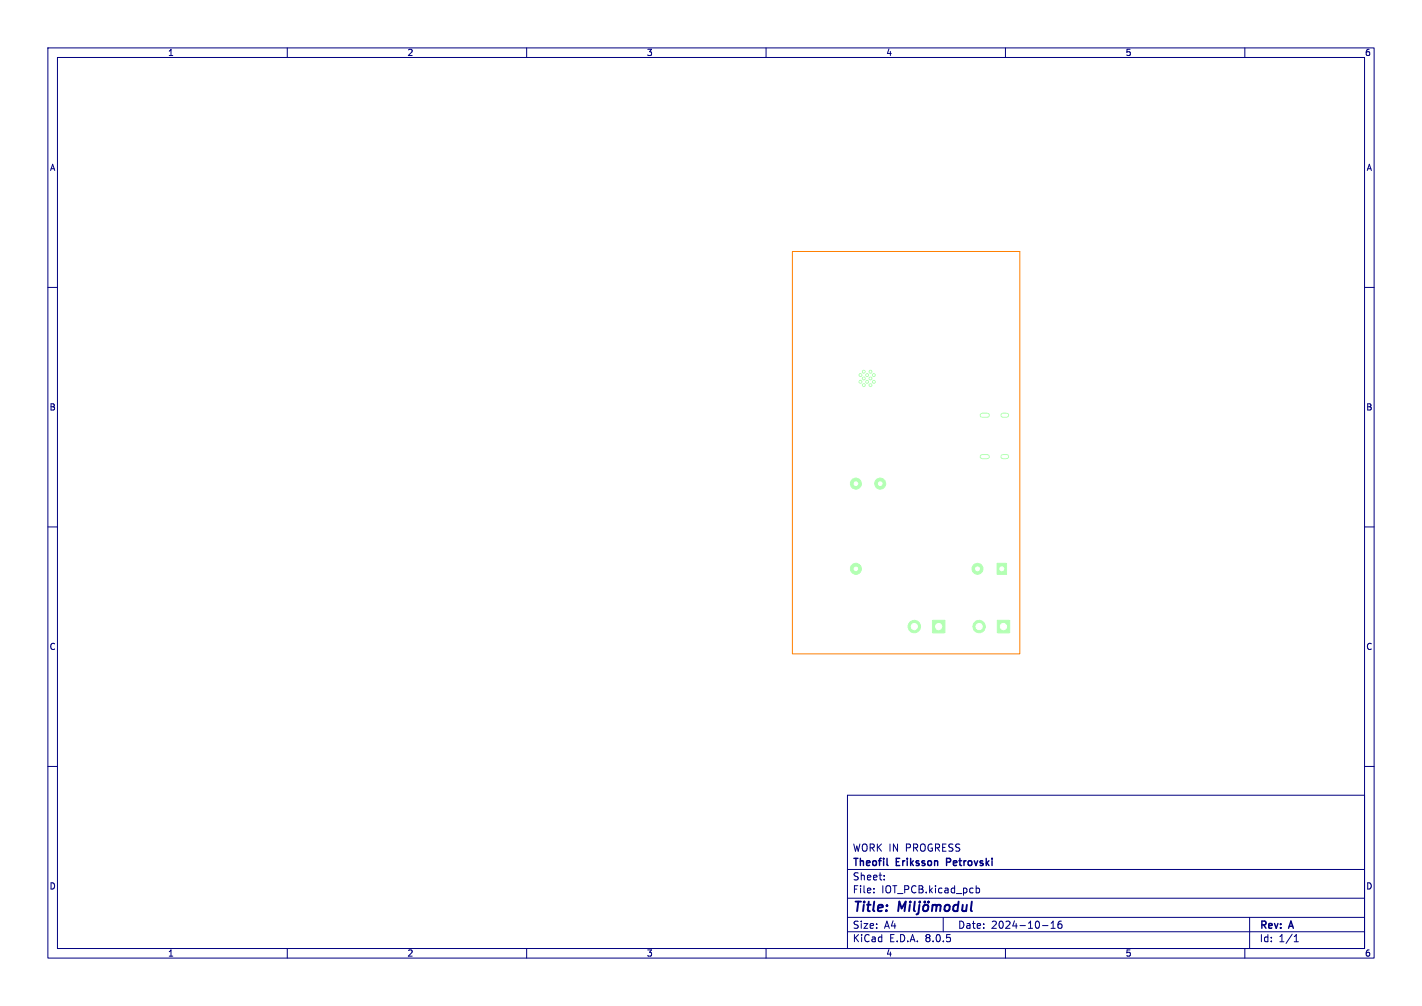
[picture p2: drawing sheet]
<svg xmlns="http://www.w3.org/2000/svg" width="297mm" height="210mm" viewBox="0 0 297 210" stroke-linecap="round" stroke-linejoin="round" font-family="sans-serif">
<path d="M205.1 86.7h1.1M205.1 95.3h1.1M209.5 86.7h.8M209.5 95.3h.8" fill="none" stroke="#b3ffb3" stroke-width="1.1"/>
<g fill="#b3ffb3" stroke="#b3ffb3" stroke-width=".21">
<path d="M208.2 117.6h2v2.3h-2z"/>
<path d="M194.7 129.5h2.6v2.6h-2.6z"/>
<path d="M208.3 129.5h2.6v2.6h-2.6z"/>
<circle cx="180.4" cy="77.6" r=".3"/>
<circle cx="181.8" cy="77.6" r=".3"/>
<circle cx="179.7" cy="78.3" r=".3"/>
<circle cx="181.1" cy="78.3" r=".3"/>
<circle cx="182.5" cy="78.3" r=".3"/>
<circle cx="180.4" cy="79" r=".3"/>
<circle cx="181.8" cy="79" r=".3"/>
<circle cx="179.7" cy="79.7" r=".3"/>
<circle cx="181.1" cy="79.7" r=".3"/>
<circle cx="182.5" cy="79.7" r=".3"/>
<circle cx="180.4" cy="80.4" r=".3"/>
<circle cx="181.8" cy="80.4" r=".3"/>
<circle cx="204.2" cy="118.7" r="1.15"/>
<circle cx="178.8" cy="118.7" r="1.15"/>
<circle cx="178.8" cy="101" r="1.15"/>
<circle cx="183.8" cy="101" r="1.15"/>
<circle cx="191" cy="130.8" r="1.3"/>
<circle cx="204.5" cy="130.8" r="1.3"/>
</g>
<g fill="#fff" stroke="#fff" stroke-width=".21">
<circle cx="206.2" cy="88.1" r=".33"/>
<circle cx="206.2" cy="93.9" r=".33"/>
<circle cx="180.4" cy="77.6" r=".1"/>
<circle cx="181.8" cy="77.6" r=".1"/>
<circle cx="179.7" cy="78.3" r=".1"/>
<circle cx="181.1" cy="78.3" r=".1"/>
<circle cx="182.5" cy="78.3" r=".1"/>
<circle cx="180.4" cy="79" r=".1"/>
<circle cx="181.8" cy="79" r=".1"/>
<circle cx="179.7" cy="79.7" r=".1"/>
<circle cx="181.1" cy="79.7" r=".1"/>
<circle cx="182.5" cy="79.7" r=".1"/>
<circle cx="180.4" cy="80.4" r=".1"/>
<circle cx="181.8" cy="80.4" r=".1"/>
<circle cx="209.2" cy="118.7" r=".4"/>
<circle cx="204.2" cy="118.7" r=".4"/>
<circle cx="178.8" cy="118.7" r=".38"/>
<circle cx="178.8" cy="101" r=".38"/>
<circle cx="183.8" cy="101" r=".38"/>
<circle cx="196" cy="130.8" r=".65"/>
<circle cx="191" cy="130.8" r=".65"/>
<circle cx="209.6" cy="130.8" r=".65"/>
<circle cx="204.5" cy="130.8" r=".65"/>
</g>
<path d="M205.1 86.7h1.1M205.1 95.3h1.1M209.5 86.7h.8M209.5 95.3h.8" fill="none" stroke="#fff" stroke-width=".65"/>
<g fill="none" stroke="#000080" stroke-width=".21">
<path d="M10 10h277v190h-277zM12 12h273v186h-273zM60 10v2M110 10v2M160 10v2M210 10v2M260 10v2M10 60h2M285 60h2M10 110h2M285 110h2M10 160h2"/>
<path d="M285 160h2M177 166h108v32h-108zM60 198v2M110 198v2M160 198v2M177 194.5h108M177 191.5h108M177 187.5h108M177 181.5h108M182.5 186.3v.1M182.5 185.5v.1M184.7 183.6v.1"/>
<path d="M184.7 182.8v.1M197 191.5v3M203.9 184.9v1.5M203.9 185.5l.4-.1 .3 .3-.1 .6h-.6M210 198v2M217.7 193.2h1.2M219.5 193.8h.9M219.5 192.7l.5-.4v1.5M221.7 192.3l-.5 .1a1.01 1.01 0 0 0 0 1.4l.5-.1 .1-.5-.3-.3h-.3l-.2 .3M260 198v2M261 191.5v6.5M270.3 196.6h.9"/>
<path d="M270.3 195.5l.4-.4v1.5"/>
</g>
<path d="M197.7 180h.6M198.3 179.2h-.6v1.5M185.3 180.6l.2 .1" fill="none" stroke="#000080" stroke-width=".3"/>
<path d="M165.5 52.5h47.5v84h-47.5z" fill="none" stroke="#ff8000" stroke-width=".21"/>
<g font-size="2.8" fill="#000080">
<text x="178" y="190.9">Title:</text>
<text x="187.7" y="190.9">Miljömodul</text>
</g>
<g font-size="2.1" fill="#000080">
<text x="178" y="178">WORK IN</text>
<text x="189.2" y="178">PROGRESS</text>
<text x="178" y="184">Sheet:</text>
<text x="178" y="181.2">Theofil</text>
<text x="187.2" y="181.2">Eriksson</text>
<text x="198.3" y="181.2">Petrovski</text>
<text x="178" y="186.7">File:</text>
<text x="184.1" y="186.7">IOT_PCB.kicad_pcb</text>
<text x="178" y="196.9">KiCad</text>
<text x="178" y="194.1">Size:</text>
<text x="184.7" y="194.1">A4</text>
<text x="185.7" y="196.9">E.D.A.</text>
<text x="193.3" y="196.9">8.0.5</text>
<text x="200" y="194.1">Date:</text>
<text x="207" y="194.1">2024-10-16</text>
<text x="263" y="194.3">Rev:</text>
<text x="263" y="196.9">Id:</text>
<text x="267.1" y="196.9">1/1</text>
<text x="269.4" y="194.3">A</text>
</g>
<g font-size="1.8" fill="#000080">
<text x="35" y="11.9">1</text>
<text x="85" y="11.9">2</text>
<text x="135" y="11.9">3</text>
<text x="185" y="11.9">4</text>
<text x="235" y="11.9">5</text>
<text x="285" y="11.9">6</text>
<text x="10.3" y="35.9">A</text>
<text x="285.4" y="35.9">A</text>
<text x="10.3" y="85.9">B</text>
<text x="285.3" y="85.9">B</text>
<text x="10.3" y="135.9">C</text>
<text x="285.3" y="135.9">C</text>
<text x="10.3" y="185.9">D</text>
<text x="285.3" y="185.9">D</text>
<text x="35" y="199.9">1</text>
<text x="85" y="199.9">2</text>
<text x="135" y="199.9">3</text>
<text x="185" y="199.9">4</text>
<text x="235" y="199.9">5</text>
<text x="285" y="199.9">6</text>
</g>
</svg>
